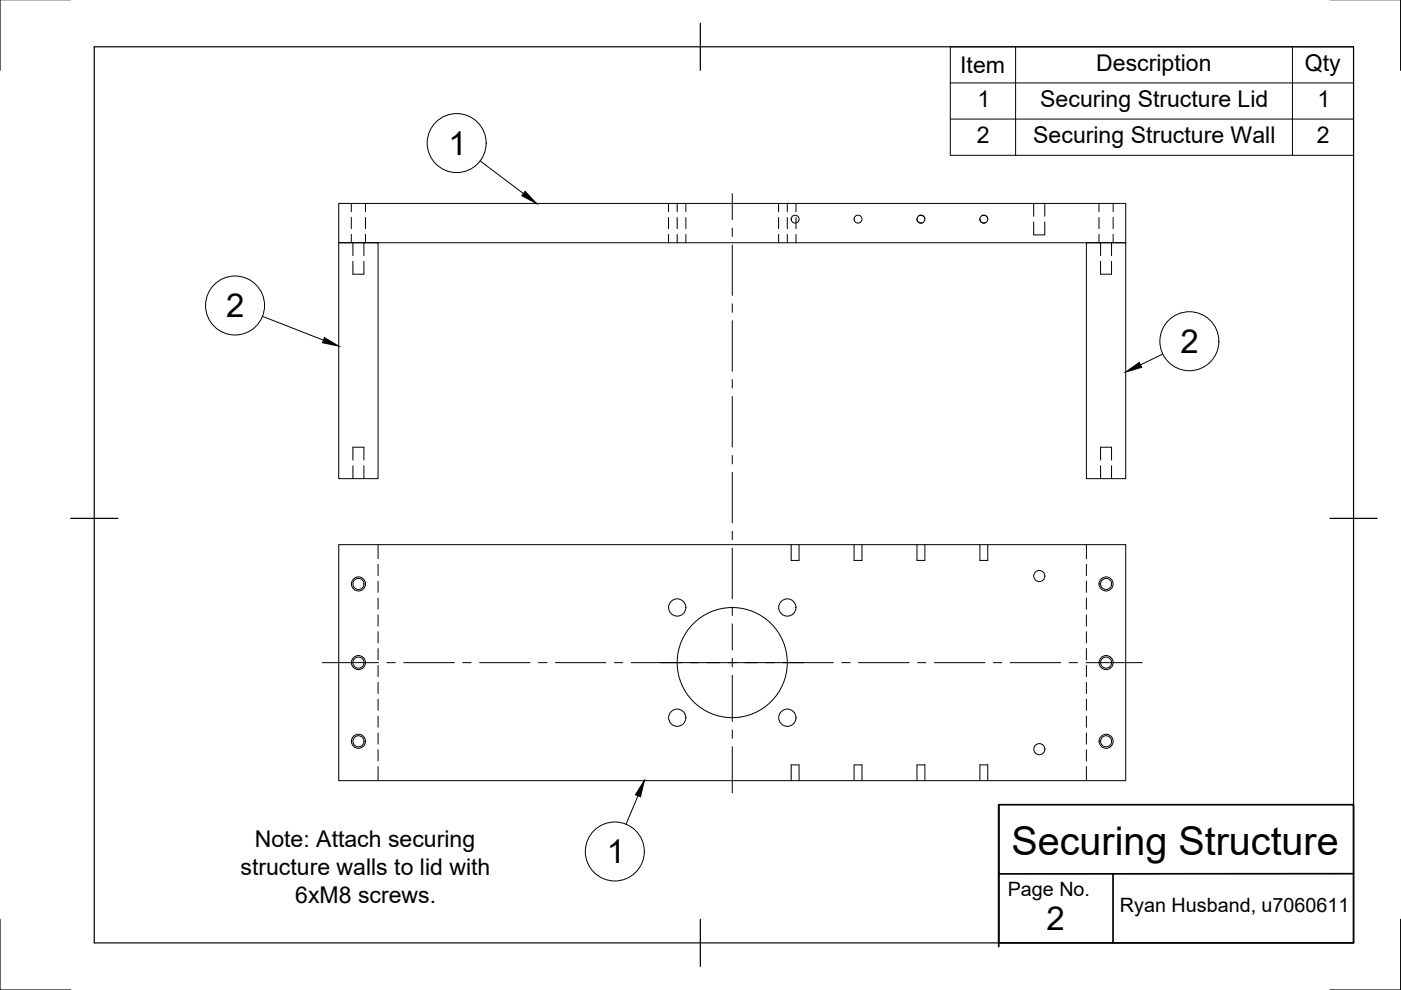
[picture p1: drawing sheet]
<svg xmlns="http://www.w3.org/2000/svg" width="297mm" height="210mm" viewBox="0 0 297 210" stroke-linecap="round" stroke-linejoin="round" font-family="sans-serif">
<!-- layer: Hidden -->
<g fill="none" stroke="#000" stroke-width=".21">
<path d="M74.5 43.1v1.8M74.5 46.1v2.4M74.5 49.7v1.8M74.8 55.4v2.7h2.4v-2.7M74.8 51.5v2.7M77.2 51.5v2.7M77.5 43.1v1.8M77.5 46.1v2.4M77.5 49.7v1.8M141.7 43.1v1.8M141.7 46.1v2.4M141.7 49.7v1.8"/>
<path d="M143.6 43.1v1.8M143.6 46.1v2.4M143.6 49.7v1.8M145.4 43.1v1.8M145.4 46.1v2.4M145.4 49.7v1.8M165.1 43.1v1.8M165.1 46.1v2.4M165.1 49.7v1.8M166.9 43.1v1.8M166.9 46.1v2.4M166.9 49.7v1.8"/>
<path d="M168.8 43.1v1.8M168.8 46.1v2.4M168.8 49.7v1.8M194.4 46.5a.85 .85 0 0 0 1.3 .7M194.8 45.7a.85 .85 0 0 1 1.3 .8M207.8 46.5a.85 .85 0 0 0 1.2 .7M208.2 45.7a.85 .85 0 0 1 1.2 .8M219.2 47.1v2.7h2.3v-2.7M219.2 43.1v2.8M221.5 43.1v2.8M233 43.1v1.8M233 46.1v2.4"/>
<path d="M233 49.7v1.8M233.3 55.4v2.7h2.4v-2.7M233.3 51.5v2.7M235.7 51.5v2.7M236 43.1v1.8M236 46.1v2.4M236 49.7v1.8M74.8 97.6v-2.8h2.4v2.8M74.8 98.8v2.7M77.2 98.8v2.7M233.3 97.6v-2.8h2.4v2.8M233.3 98.8v2.7"/>
<path d="M235.7 98.8v2.7M80.2 115.5v3M80.2 119.6v2.4M167.7 115.5v3.3h1.7v-3.3M181.1 115.5v3.3h1.7v-3.3M194.4 115.5v3.3h1.7v-3.3M207.8 115.5v3.3h1.6v-3.3M230.3 115.5v3M230.3 119.6v2.4M80.2 123.2v2.4M80.2 126.8v2.4M80.2 130.4v2.4"/>
<path d="M80.2 133.9v2.4M80.2 137.5v2.4M230.3 123.2v2.4M230.3 126.8v2.4M230.3 130.4v2.4M230.3 133.9v2.4M230.3 137.5v2.4M80.2 141.1v2.4M80.2 144.7v2.4M80.2 148.2v2.4M80.2 151.8v2.4M80.2 155.4v2.4"/>
<path d="M80.2 159v2.3M230.3 141.1v2.4M230.3 144.7v2.4M230.3 148.2v2.4M230.3 151.8v2.4M230.3 155.4v2.4M230.3 159v2.3M80.2 162.5v3M167.7 165.5v-3.3h1.7v3.3M181.1 165.5v-3.3h1.7v3.3M194.4 165.5v-3.3h1.7v3.3M207.8 165.5v-3.3h1.6v3.3"/>
<path d="M230.3 162.5v3"/>
</g>
<!-- layer: Visible -->
<g fill="none" stroke="#000" stroke-width=".21">
<path d="M71.8 51.5h8.4v50h-8.4zM71.8 43.1h166.9v8.4h-166.9zM230.3 51.5h8.4v50h-8.4zM71.8 115.5h166.9v50h-166.9z"/>
<circle cx="168.6" cy="46.5" r=".84"/>
<circle cx="181.9" cy="46.5" r=".84"/>
<circle cx="195.3" cy="46.5" r=".84"/>
<circle cx="208.6" cy="46.5" r=".84"/>
<circle cx="76" cy="123.8" r="1.17"/>
<circle cx="76" cy="123.8" r="1.49"/>
<circle cx="143.6" cy="128.8" r="1.83"/>
<circle cx="166.9" cy="128.8" r="1.83"/>
<circle cx="220.4" cy="122.1" r="1.17"/>
<circle cx="234.5" cy="123.8" r="1.17"/>
<circle cx="234.5" cy="123.8" r="1.49"/>
<circle cx="76" cy="157.2" r="1.17"/>
<circle cx="76" cy="140.5" r="1.17"/>
<circle cx="76" cy="157.2" r="1.49"/>
<circle cx="76" cy="140.5" r="1.49"/>
<circle cx="143.6" cy="152.2" r="1.83"/>
<circle cx="155.2" cy="140.5" r="11.7"/>
<circle cx="166.9" cy="152.2" r="1.83"/>
<circle cx="220.4" cy="158.8" r="1.17"/>
<circle cx="234.5" cy="140.5" r="1.17"/>
<circle cx="234.5" cy="157.2" r="1.17"/>
<circle cx="234.5" cy="140.5" r="1.49"/>
<circle cx="234.5" cy="157.2" r="1.49"/>
</g>
<!-- layer: Border -->
<path d="M0 -.1v15M297 -.1v15M20 9.9h267v190h-267zM148.5 4.9v10M15 109.9h10M282 109.9h10M0 194.9v15h15M148.5 194.9v10M297 194.9v15h-15" fill="none" stroke="#000" stroke-width=".25"/>
<!-- layer: TitleBlock -->
<path d="M211.8 170.6h75.2v29.3h-75.2zM211.8 170.8v29.9M236 185.3v14.6M287 185.2l-75.2 .1" fill="none" stroke="#000" stroke-width=".36"/>
<!-- layer: BOM -->
<g fill="none" stroke="#000" stroke-width=".21">
<path d="M201.5 9.9h85.5v23h-85.5zM201.5 17.6h85.5M215.3 9.9v23M274 9.9v23M101.8 34.1l9.2 6.9M201.5 25.2h85.5M55.6 67.1l13 5M246.5 75.1l-4.7 2.3M135.3 168.7l-2.6 6.1"/>
<circle cx="96.8" cy="30.3" r="6.3"/>
<circle cx="49.8" cy="64.8" r="6.3"/>
<circle cx="252.2" cy="72.4" r="6.3"/>
<circle cx="130.4" cy="180.5" r="6.3"/>
</g>
<!-- layer: Center Lines -->
<g fill="none" stroke="#000" stroke-width=".21">
<path d="M155.3 41v5.6M155.3 48.4v1.7M155.3 51.9v10.7M155.3 64.4v1.8M155.3 68v10.7M155.3 80.5v1.8M155.3 84.1v10.7M155.3 96.6v1.8M155.3 100.2v10.7M155.3 112.6v1.8M155.3 116.2v10.7M155.3 128.7v1.8"/>
<path d="M155.3 132.3v5.5M155.3 139.6v1.8M68.3 140.5h11.9M82 140.5h1.8M85.6 140.5h10.7M98.1 140.5h1.8M101.7 140.5h10.7M114.2 140.5h1.8M117.8 140.5h10.7M130.3 140.5h1.7M133.8 140.5h42.9M155.3 143.2v9.8"/>
<path d="M155.3 154.8v1.7M155.3 158.3v9.8M178.5 140.5h1.8M182 140.5h10.8M194.5 140.5h1.8M198.1 140.5h10.7M210.6 140.5h1.8M214.2 140.5h10.7M226.7 140.5h1.8M230.3 140.5h11.9"/>
</g>
<!-- layer: BOM -->
<path d="M111.3 40.6l2.5 2.6-3.2-1.7zM68.8 71.6l3 1.8-3.4-.7zM238.7 78.9l2.9-2.1 .5 1.1zM136.6 165.5l-.8 3.4-1.1-.4z" fill="#000" stroke="#000" stroke-width=".21"/>
<text font-size="8.4" x="214.4" y="181.2">Securing Structure</text>
<g font-size="7">
<text x="95.1" y="32.8">1</text>
<text x="48" y="67.3">2</text>
<text x="250.3" y="74.9">2</text>
<text x="128.7" y="183">1</text>
<text x="221.9" y="197.2">2</text>
</g>
<g font-size="4.9">
<text x="203.6" y="15.5">Item</text>
<text x="232.4" y="15">Description</text>
<text x="276.6" y="15">Qty</text>
<text x="207.2" y="22.6">1</text>
<text x="220.6" y="22.6">Securing Structure Lid</text>
<text x="279.3" y="22.6">1</text>
<text x="207.1" y="30.3">2</text>
<text x="219.1" y="30.3">Securing Structure Wall</text>
<text x="279.2" y="30.3">2</text>
<text x="54" y="179.7">Note: Attach securing</text>
<text x="51" y="185.5">structure walls to lid with</text>
<text x="62.6" y="191.4">6xM8 screws.</text>
</g>
<g font-size="4.2">
<text x="213.7" y="189.9">Page No.</text>
<text x="237.4" y="193.4">Ryan Husband, u7060611</text>
</g>
</svg>
